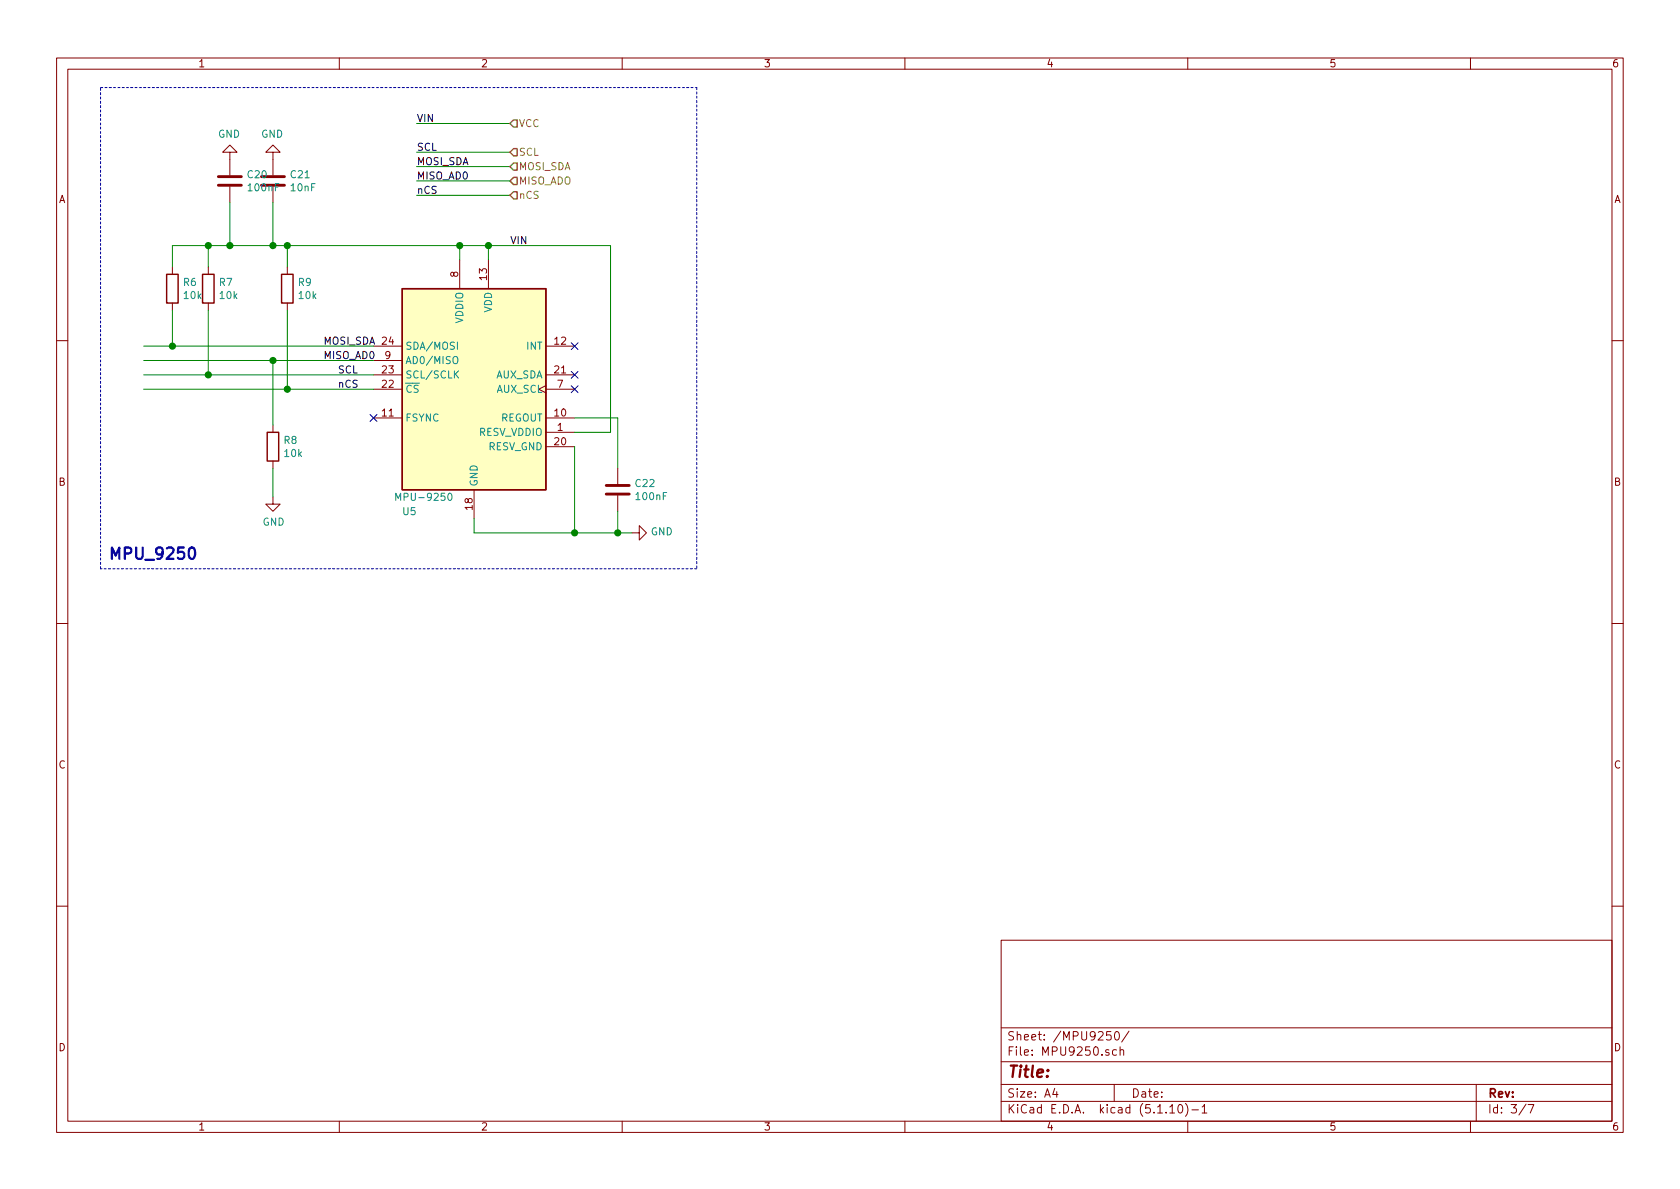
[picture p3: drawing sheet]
<svg xmlns="http://www.w3.org/2000/svg" width="297mm" height="210mm" viewBox="0 0 297 210" stroke-linecap="round" stroke-linejoin="round" font-family="sans-serif">
<g fill="none" stroke="#840000" stroke-width=".18">
<path d="M10 10.3h277v189.9h-277zM12 12.2h273v186.1h-273zM60 10.3v1.9M110 10.3v1.9M160 10.3v1.9M210 10.3v1.9M260 10.3v1.9M40.6 26.9h1.3l-1.3-1.3-1.2 1.3h1.2v4.1M40.6 33v2.8M48.3 26.9h1.2l-1.2-1.3-1.3 1.3h1.3v4.1M48.3 33v2.8M30.5 47.2v1.3"/>
<path d="M30.5 53.6v1.3M36.8 47.2v1.3M36.8 53.6v1.3M50.8 47.2v1.3M50.8 53.6v1.3M81.3 46v5M86.4 46v5M10 60.2h2M48.3 75.2v1.2M66 73.9h5.1M66 61.2h5.1M66 66.3h5.1"/>
<path d="M66 68.8h5.1M66 63.7h5.1M96.5 68.2l-1.3 .6 1.3 .7M96.5 76.4h5.1M96.5 73.9h5.1M96.5 61.2h5.1M96.5 79h5.1M96.5 66.3h5.1M96.5 68.8h5.1M285 60.2h2M48.3 87.9v1.2h1.2l-1.2 1.3-1.3-1.3h1.3M48.3 81.5v1.3"/>
<path d="M83.8 86.6v5.1M109.2 82.8v2.8M109.2 87.6v2.8M111.8 94.2h1.2v-1.2l1.3 1.2-1.3 1.3v-1.3M10 110.3h2M285 110.3h2M10 160.2h2M177 166.3h108v32h-108zM285 160.2h2M60 198.3v1.9M110 198.3v1.9M160 198.3v1.9"/>
<path d="M177 194.8h108M177 191.8h108M177 187.8h108M177 181.8h108M186.5 192.5l-.4 1h1M186.8 193v1M196.4 182.4h-.7l-.1 .7 .2-.1 .5 .1 .2 .2-.1 .5-.2 .1-.6-.1M197 191.8v3M197.2 182.6l.2-.2a.8 .8 0 0 1 .5 .8 .8 .8 0 0 1-.5 .7l-.2-.1-.1-.4zM197.4 185.7l-.4-.1-.3 .3 .1 .6h.6M198 185.7l.3-.1 .3 .1 .1 .9M198 185.1v1.5"/>
<path d="M199.6 182.3l-1.3 2M206.8 195.8l.5-.5v1.5M206.8 196.8h.9M208.5 195.4l.1-.1a.8 .8 0 0 1 .5 .8 .8 .8 0 0 1-.5 .7 1 1 0 0 1-.1-1.4zM209.6 195.1a1.71 1.71 0 0 1 0 2.3M210 198.3v1.9M210.7 196.3h1.2M212.5 195.8l.5-.5v1.5M212.5 196.8h.9M260 198.3v1.9M261 191.8v6.5M269.8 195.2l-1.2 2"/>
<path d="M270.2 195.3h1l-.6 1.5"/>
</g>
<path d="M38.6 32.8h4.1M38.6 31.2h4.1M46.2 32.8h4.1M46.2 31.2h4.1M107.2 87.4h4.1M107.2 85.8h4.1" fill="none" stroke="#840000" stroke-width=".51"/>
<path d="M29.5 48.5h2v5.1h-2zM35.8 48.5h2v5.1h-2zM49.8 48.5h2v5.1h-2zM71.1 51h25.4v35.6h-25.4zM47.2 76.4h2.1v5.1h-2.1z" fill="none" stroke="#840000" stroke-width=".25"/>
<path d="M71.1 51h25.4v35.6h-25.4z" fill="#ffffc2" stroke="#ffffc2" stroke-width=".18"/>
<path d="M80.2 63.2l.2-.2a.45 .45 0 0 1 .5 .5v.4l-.1 .4h-.5a.92 .92 0 0 1-.1-1.1zM80.5 66.1l.6 .7M80.9 60.5v1.3M81.1 65.6l-.8 .7M70 88.5v-1.3l.4 .9 .4-.9v1.3M79.3 87.3l.2-.1a.67 .67 0 0 1 .4 .7 .67 .67 0 0 1-.4 .6l-.3-.5z" fill="none" stroke="#008484" stroke-width=".18"/>
<path d="M17.8 15.5h105.4M123.2 15.5v85.1M17.8 100.6v-85.1M123.2 100.6h-105.4" fill="none" stroke="#0000c2" stroke-width=".18" stroke-dasharray=".4 .4"/>
<g fill="none" stroke="#008400" stroke-width=".18">
<path d="M40.6 35.8v7.6M48.3 35.8v7.6M73.7 26.9h16.5M73.7 21.8h16.5M73.7 29.5h16.5M73.7 32h16.5M73.7 34.5h16.5M30.5 47.2v-3.8h77.4v33h-6.3M30.5 54.9v6.3M36.8 43.4v3.8M36.8 54.9v11.4M50.8 43.4v3.8"/>
<path d="M50.8 54.9v13.9M81.3 43.4v2.6M86.4 43.4v2.6M25.4 63.7h40.6M25.4 61.2h40.6M25.4 68.8h40.6M25.4 66.3h40.6M48.3 63.7v11.5M101.6 79v15.2M101.6 73.9h7.6v8.9M48.3 82.8v5.1M83.8 91.7v2.5h28"/>
<path d="M109.2 90.4v3.8"/>
</g>
<path d="M90.2 21.8l.6-.6h.6v1.3h-.6zM90.2 26.9l.6-.6h.6v1.3h-.6zM90.2 29.5l.6-.7h.6v1.3h-.6zM90.8 31.4h.6v1.2h-.6l-.6-.6zM90.8 33.9h.6v1.3h-.6l-.6-.7z" fill="none" stroke="#848400" stroke-width=".25"/>
<path d="M33.5 97a.49 .49 0 0 1 .5-.2 .49 .49 0 0 1 .4 .4 1.04 1.04 0 0 1-.6 1.6 1.25 1.25 0 0 1-.3-1.8z" fill="none" stroke="#0000c2" stroke-width=".41"/>
<g fill="#008400" stroke="#008400" stroke-width=".25">
<circle cx="30.5" cy="61.2" r=".51"/>
<circle cx="48.3" cy="43.4" r=".51"/>
<circle cx="40.6" cy="43.4" r=".51"/>
<circle cx="50.8" cy="43.4" r=".51"/>
<circle cx="36.8" cy="43.4" r=".51"/>
<circle cx="86.4" cy="43.4" r=".51"/>
<circle cx="81.3" cy="43.4" r=".51"/>
<circle cx="48.3" cy="63.7" r=".51"/>
<circle cx="36.8" cy="66.3" r=".51"/>
<circle cx="50.8" cy="68.8" r=".51"/>
<circle cx="101.6" cy="94.2" r=".51"/>
<circle cx="109.2" cy="94.2" r=".51"/>
</g>
<path d="M65.4 73.3l1.2 1.2M66.6 73.3l-1.2 1.2M101 60.6l1.2 1.2M101 65.7l1.2 1.2M101 68.2l1.2 1.2M102.2 60.6l-1.2 1.2M102.2 65.7l-1.2 1.2M102.2 68.2l-1.2 1.2" fill="none" stroke="#000084" stroke-width=".18"/>
<text font-size="2.8" fill="#0000c2" x="19" y="98.9">MPU_9250</text>
<text font-size="2.8" fill="#840000" x="178" y="190.5">Title:</text>
<g font-size="2.1" fill="#840000">
<text x="178" y="184">Sheet: /MPU9250/</text>
<text x="178" y="186.7">File: MPU9250.sch</text>
<text x="178" y="196.9">KiCad E.D.A. kicad (5.1.10)-1</text>
<text x="178" y="194.1">Size: A4</text>
<text x="200" y="194.1">Date:</text>
<text x="263" y="194.1">Rev:</text>
<text x="263" y="196.9">Id: 3/7</text>
</g>
<g font-size="1.8" fill="#840000">
<text x="35" y="11.9">1</text>
<text x="85" y="11.9">2</text>
<text x="135" y="11.9">3</text>
<text x="185" y="11.9">4</text>
<text x="235" y="11.9">5</text>
<text x="285" y="11.9">6</text>
<text x="10.4" y="35.9">A</text>
<text x="285.4" y="35.9">A</text>
<text x="81" y="49" transform="rotate(-90 81 49)">8</text>
<text x="86.1" y="49.5" transform="rotate(-90 86.1 49.5)">13</text>
<text x="67.6" y="61">24</text>
<text x="68.1" y="63.5">9</text>
<text x="98.1" y="61">12</text>
<text x="67.6" y="68.6">22</text>
<text x="67.6" y="66">23</text>
<text x="98.1" y="66">21</text>
<text x="98.6" y="68.6">7</text>
<text x="67.6" y="73.7">11</text>
<text x="98.1" y="73.7">10</text>
<text x="98.6" y="76.2">1</text>
<text x="98.1" y="78.7">20</text>
<text x="10.4" y="85.9">B</text>
<text x="285.4" y="85.9">B</text>
<text x="83.6" y="90.1" transform="rotate(-90 83.6 90.1)">18</text>
<text x="10.4" y="135.9">C</text>
<text x="285.4" y="135.9">C</text>
<text x="10.4" y="185.9">D</text>
<text x="285.4" y="185.9">D</text>
<text x="35" y="199.9">1</text>
<text x="85" y="199.9">2</text>
<text x="135" y="199.9">3</text>
<text x="185" y="199.9">4</text>
<text x="235" y="199.9">5</text>
<text x="285" y="199.9">6</text>
</g>
<g font-size="1.8">
<text x="73.7" y="21.6">VIN</text>
<text x="73.7" y="26.7">SCL</text>
<text x="73.7" y="29.2">MOSI_SDA</text>
<text x="73.7" y="31.7">MISO_AD0</text>
<text x="73.7" y="34.3">nCS</text>
<text x="90.2" y="43.2">VIN</text>
<text x="57.1" y="63.5">MISO_AD0</text>
<text x="57.1" y="61">MOSI_SDA</text>
<text x="59.7" y="66">SCL</text>
<text x="59.7" y="68.6">nCS</text>
</g>
<g font-size="1.8" fill="#848400">
<text x="91.7" y="22.5">VCC</text>
<text x="91.7" y="27.6">SCL</text>
<text x="91.7" y="30.1">MOSI_SDA</text>
<text x="91.7" y="32.6">MISO_ADO</text>
<text x="91.7" y="35.2">nCS</text>
</g>
<g font-size="1.8" fill="#008484">
<text x="38.6" y="24.4">GND</text>
<text x="46.2" y="24.4">GND</text>
<text x="43.8" y="31.5">C20</text>
<text x="44" y="33.8">100nF</text>
<text x="51.5" y="31.5">C21</text>
<text x="51.5" y="33.8">10nF</text>
<text x="32.5" y="50.6">R6</text>
<text x="32.6" y="52.9">10k</text>
<text x="38.8" y="50.6">R7</text>
<text x="38.9" y="52.9">10k</text>
<text x="52.8" y="50.6">R9</text>
<text x="52.9" y="52.9">10k</text>
<text x="81.9" y="57.2" transform="rotate(-90 81.9 57.2)">VDDIO</text>
<text x="87" y="55.3" transform="rotate(-90 87 55.3)">VDD</text>
<text x="71.6" y="61.8">SDA/MOSI</text>
<text x="71.6" y="64.4">AD0/MISO</text>
<text x="93.2" y="61.8">INT</text>
<text x="71.6" y="69.5">CS</text>
<text x="71.6" y="66.9">SCL/SCLK</text>
<text x="87.6" y="66.9">AUX_SDA</text>
<text x="87.8" y="69.5">AUX_SCL</text>
<text x="71.6" y="74.5">FSYNC</text>
<text x="84.6" y="77.1">RESV_VDDIO</text>
<text x="88.4" y="74.5">REGOUT</text>
<text x="50.2" y="78.5">R8</text>
<text x="50.4" y="80.8">10k</text>
<text x="86.3" y="79.6">RESV_GND</text>
<text x="70.7" y="88.6">MPU-9250</text>
<text x="84.5" y="86.1" transform="rotate(-90 84.5 86.1)">GND</text>
<text x="112.4" y="86.1">C22</text>
<text x="112.6" y="88.4">100nF</text>
<text x="46.4" y="93">GND</text>
<text x="71.3" y="91.1">U5</text>
<text x="115.1" y="94.7">GND</text>
</g>
</svg>
